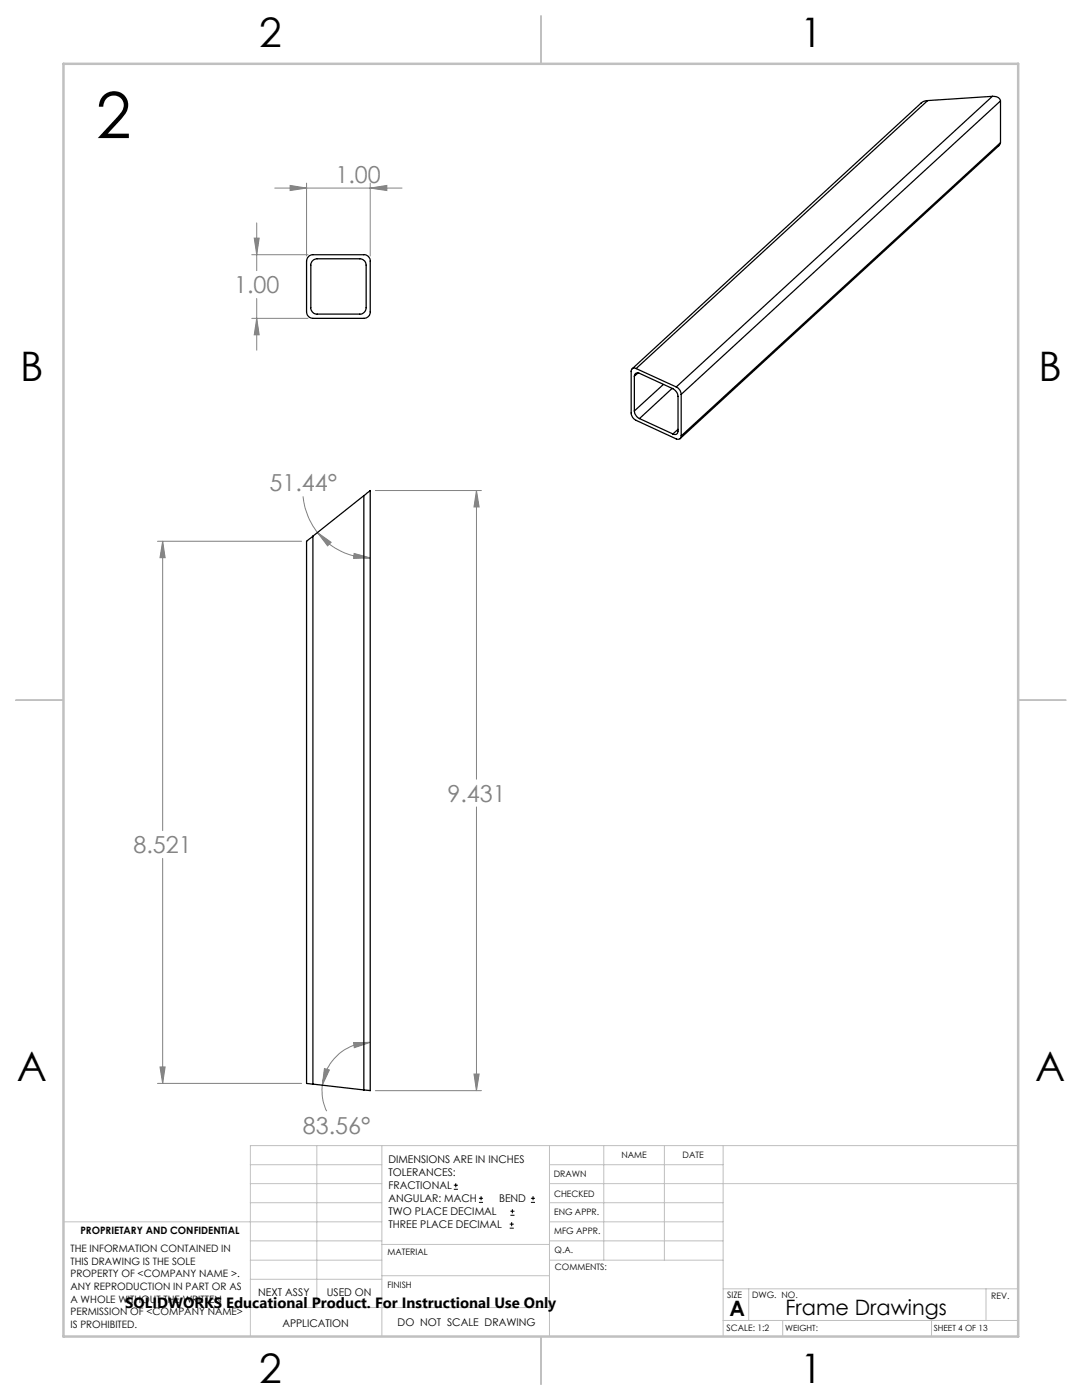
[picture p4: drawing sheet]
<svg xmlns="http://www.w3.org/2000/svg" width="216mm" height="279mm" viewBox="0 0 216 279" stroke-linecap="round" stroke-linejoin="round" font-family="sans-serif">
<g fill="none" stroke="#000" stroke-width=".2">
<path d="M90.6 237.3h.8M90.6 236.5h.8M90.9 236.1v.9M95.6 240h.8M95.6 239.1h.8M96 238.7v.8M105.9 240h.9M105.9 239.1h.9M106.4 238.7v.8M101.7 245.1h.8M101.7 244.3h.8M101.8 242.5h.9"/>
<path d="M101.8 241.7h.9M102.1 243.9v.8M102.2 241.3v.8"/>
</g>
<g fill="none" stroke="#808080" stroke-width=".2">
<path d="M54.8 37.5h25.4M57.9 37l3.3 .5-3.3 .5zM61.2 36.5v14.6M73.9 37.5l3.3-.5v1zM73.9 36.5v14.6M50.2 50.8h11.3M50.7 47.5h1l-.5 3.3zM51.2 44.5v9.5M51.2 59.6v10.3M50.2 63.5h11.3M51.2 63.5l.5 3.3h-1zM60.5 99.1a14.3 14.3 0 0 0 2.9 7.2"/>
<path d="M74.9 97.9h21.2M95.1 97.9l.5 3.3h-1zM95.1 97.9v57.6M31.4 108h28.8M32.5 108l.4 3.3h-1zM32.5 108v57.8M63.4 106.3l2.7 1.9-.7 .7zM63.4 106.3a13.5 13.5 0 0 0 10.5 5M70.7 110.5l3.2 .8-3.3 .1zM32.5 171.3v44.9M95.1 161v56.7M31.4 216.2h28.8"/>
<path d="M31.9 212.9h1l-.4 3.3zM64.3 216.6a9.3 9.3 0 0 0 .9 5.2M64.7 213.3l1 .2-1.4 3.1zM70.6 208.1l3.3-.1-3.2 1.1zM73.9 208a9.6 9.6 0 0 0-9.6 8.6M74.9 217.7h21.2M94.6 214.3h1l-.5 3.4z"/>
</g>
<g fill="none" stroke="#c0c0c0" stroke-width=".2">
<path d="M50 232.4h26.2M50 236.2h26.2M63.2 228.6v32.3M76.2 228.6v38.1M109.6 228.6v38.1M109.6 232.4h34.7M109.6 236.2h93.6M120.5 228.6v22.9M132.6 228.6v22.9M144.3 228.6v38.1M203.2 228.6h-153.2v38.1M12.7 243.8h63.5"/>
<path d="M50 251.5h26.2M50 240h26.2M50 247.7h26.2M50 255.3h26.2M76.2 254.6h33.4M76.2 248.4h33.4M109.6 251.5h34.7M109.6 243.8h34.7M109.6 240h34.7M109.6 247.7h34.7M144.3 257.2h58.9M149.4 257.2v6.3"/>
<path d="M196.7 257.2v6.3M50 260.9h59.6M144.3 263.5h58.9M156.2 263.5v3.2M185.9 263.5v3.2"/>
</g>
<path d="M108 3.2v9.5M3.1 139.7h9.6M203.2 139.7h9.5M108 266.7v9.6" fill="none" stroke="#c0c0c0" stroke-width=".25"/>
<path d="M12.7 12.7h190.5v254h-190.5z" fill="none" stroke="#c0c0c0" stroke-width=".5"/>
<g fill="#808080">
<path d="M73.9 37.5l3.3-.5v1zM57.9 37l3.3 .5-3.3 .5z"/>
<path d="M70.6 208.1l3.3-.1-3.2 1.1zM64.7 213.3l1 .2-1.4 3.1zM31.9 212.9h1l-.4 3.3zM32.5 108l.4 3.3h-1zM94.6 214.3h1l-.5 3.4zM95.1 97.9l.5 3.3h-1zM63.4 106.3l2.7 1.9-.7 .7zM70.7 110.5l3.2 .8-3.3 .1zM50.7 47.5h1l-.5 3.3zM51.2 63.5l.5 3.3h-1z"/>
</g>
<g fill="none" stroke="#000" stroke-width=".25">
<path d="M198 19.2a1.41 1.41 0 0 1 1.6 .9M198 19.2l-63.1 58M198 19.2l-12.9 .9M185.1 20.1l-.9 .2-.4 .3-57.6 53M185.1 20.1l-58.2 53.5M199.6 28.5l-.3 .6-63.6 58.4M199.6 20.1l-63.7 58.6M199.6 28.5l-63.7 58.5M199.6 20.1v8.4M61.6 51.1l.6-.3h10.4a1.21 1.21 0 0 1 1.3 1.3v10.2a1.25 1.25 0 0 1-1.3 1.2h-10.2a1.33 1.33 0 0 1-1.2-1.2v-10.2l.1-.6zM62.4 52l.9-.4h8.5a1.32 1.32 0 0 1 1.3 1.3v8.5a1.26 1.26 0 0 1-1.3 1.3h-8.5a1.25 1.25 0 0 1-1.3-1.3v-8.7zM126.6 75.1a.66 .66 0 0 1 1-.6l6.7 3.1a1.94 1.94 0 0 1 1 1.5v6.9a.64 .64 0 0 1-.3 .7 .64 .64 0 0 1-.7-.1"/>
<path d="M126.6 75.1v6.9M126.9 73.6a.62 .62 0 0 0-.7-.1 .62 .62 0 0 0-.3 .6v8.3a1.69 1.69 0 0 0 1 1.5l8 3.7a.64 .64 0 0 0 .7 0 .64 .64 0 0 0 .3-.6M126.9 73.6l8 3.6M127.3 74.4l-.7 .7M132.4 76.7l-5.8 5.3M134.1 77.5l-6.5 6M134.9 77.2a1.79 1.79 0 0 1 1 1.5M135.9 78.7v8.3M72.6 98.9l1.3-1v119.8l-1.3-.2M72.6 98.9v118.6M72.6 98.9l-10.2 8.1M126.6 82a1.94 1.94 0 0 0 1 1.5"/>
<path d="M127.6 83.5l6.7 3.1M135.3 85.7l-1 .9M62.4 107l-1.2 1v108.2l1.2 .2M62.4 107v109.4M62.4 216.4l10.2 1.1"/>
</g>
<text font-size="12.7" x="19.1" y="27.6">2</text>
<g font-size="8.1">
<text x="51.7" y="9.3">2</text>
<text x="159.7" y="9.3">1</text>
<text x="4" y="76">B</text>
<text x="207.2" y="76">B</text>
<text x="3.3" y="215.7">A</text>
<text x="206.5" y="215.7">A</text>
<text x="51.7" y="276">2</text>
<text x="159.7" y="276">1</text>
</g>
<g font-size="4.7" fill="#808080">
<text x="66.9" y="36.5">1.00</text>
<text x="46.7" y="58.5">1.00</text>
<text x="53.8" y="98">51.44°</text>
<text x="89.3" y="160">9.431</text>
<text x="26.6" y="170.3">8.521</text>
<text x="60.4" y="226.3">83.56°</text>
</g>
<g font-size="4.2">
<text x="145.6" y="262.7">A</text>
<text x="156.7" y="262.4">Frame Drawings</text>
</g>
<text font-size="3" x="25" y="261.1">SOLIDWORKS Educational Product. For Instructional Use Only</text>
<g font-size="2.1">
<text x="77.5" y="232.2">DIMENSIONS ARE IN INCHES</text>
<text x="77.5" y="234.7">TOLERANCES:</text>
<text x="77.5" y="237.3">FRACTIONAL</text>
<text x="77.5" y="239.9">ANGULAR: MACH</text>
<text x="99.6" y="239.9">BEND</text>
<text x="77.5" y="242.5">TWO PLACE DECIMAL</text>
<text x="77.5" y="245.1">THREE PLACE DECIMAL</text>
<text x="51.5" y="258.7">NEXT ASSY</text>
<text x="65.2" y="258.6">USED ON</text>
<text x="56.3" y="264.8">APPLICATION</text>
<text x="79.3" y="264.6">DO NOT SCALE DRAWING</text>
</g>
<g font-size="2">
<text x="14.1" y="249.9">THE INFORMATION CONTAINED IN</text>
<text x="16" y="246.3">PROPRIETARY AND CONFIDENTIAL</text>
<text x="14.1" y="252.4">THIS DRAWING IS THE SOLE</text>
<text x="14.1" y="254.9">PROPERTY OF &lt;COMPANY NAME &gt;.</text>
<text x="14.1" y="257.4">ANY REPRODUCTION IN PART OR AS</text>
<text x="14.1" y="260">A WHOLE WITHOUT THE WRITTEN</text>
<text x="14.1" y="262.5">PERMISSION OF &lt;COMPANY NAME&gt;</text>
<text x="14.1" y="265">IS PROHIBITED.</text>
</g>
<g font-size="1.8">
<text x="124" y="231.1">NAME</text>
<text x="136.2" y="231.1">DATE</text>
<text x="110.5" y="234.8">DRAWN</text>
<text x="110.5" y="238.9">CHECKED</text>
<text x="110.6" y="242.5">ENG APPR.</text>
<text x="77.3" y="250.5">MATERIAL</text>
<text x="110.6" y="246.3">MFG APPR.</text>
<text x="110.7" y="250">Q.A.</text>
<text x="77.3" y="257">FINISH</text>
<text x="110.7" y="253.5">COMMENTS:</text>
<text x="145.1" y="259">SIZE</text>
<text x="150.1" y="259.1">DWG. NO.</text>
<text x="197.8" y="259.2">REV.</text>
<text x="145" y="265.7">SCALE: 1:2</text>
</g>
<g font-size="1.7">
<text x="156.7" y="265.7">WEIGHT:</text>
<text x="186.3" y="265.7">SHEET 4 OF 13</text>
</g>
</svg>
